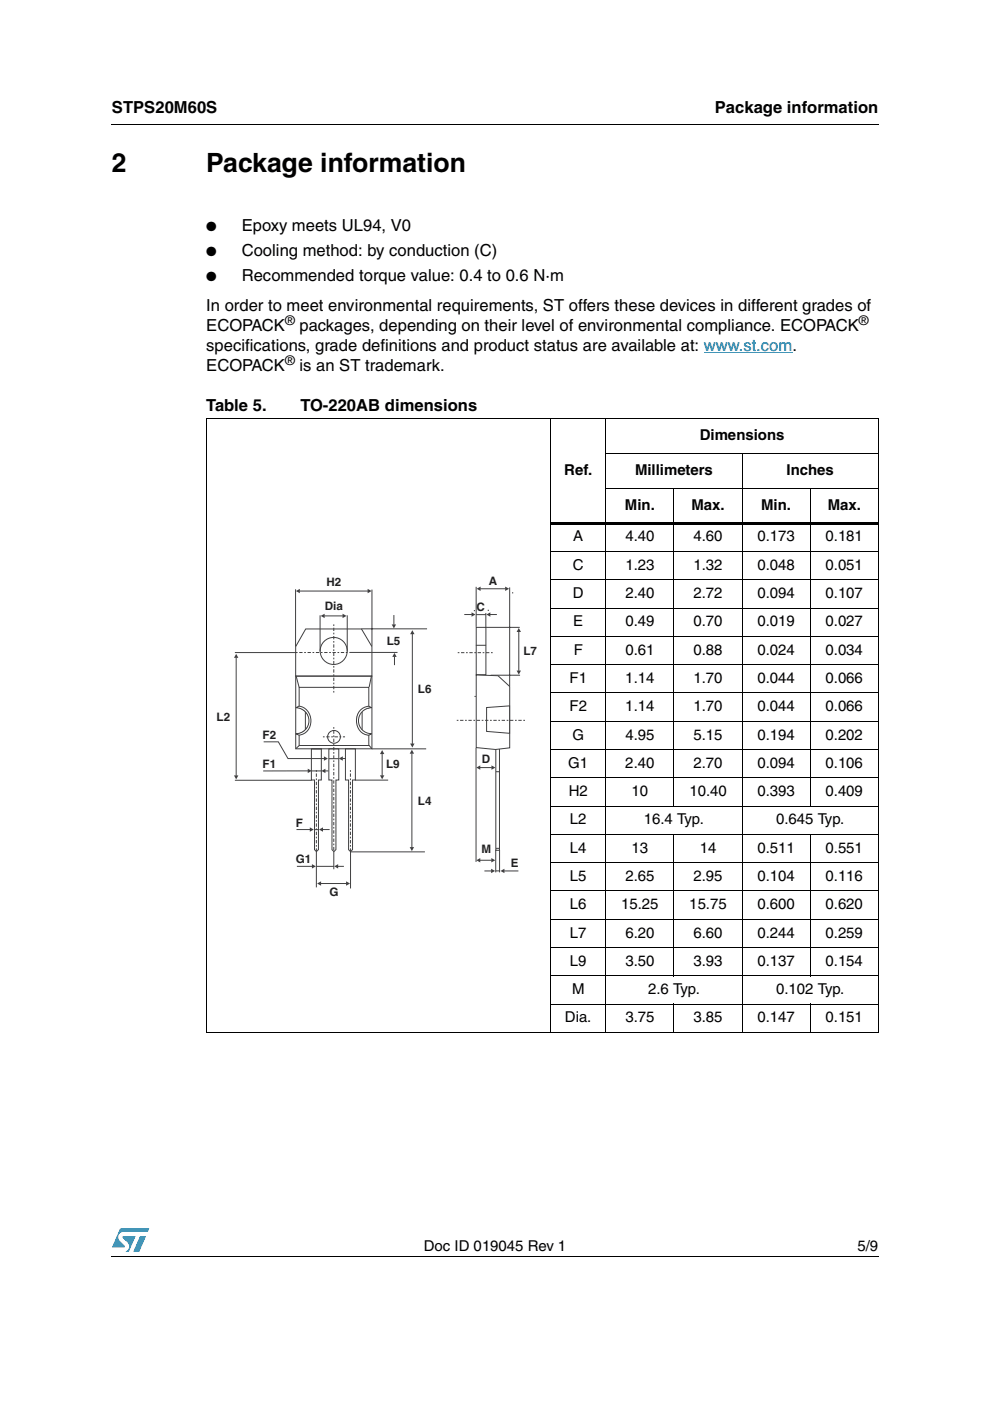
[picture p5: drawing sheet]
<svg xmlns="http://www.w3.org/2000/svg" width="210mm" height="297mm" viewBox="0 0 210 297" stroke-linecap="round" stroke-linejoin="round" font-family="sans-serif">
<g fill="#0099d8">
<path d="M29.7 262.1h1.3l-1.5 3.3h-1.2z"/>
<path d="M25.5 260.5h6.2l-.4 .7h-5.1a1.13 1.13 0 0 0-1.1 .7 1.13 1.13 0 0 0 .3 1.2l1.1 1-.1 .3-2.7 .1z"/>
<path d="M26 262.1h2.8l-1.5 3.3h-.7a1.18 1.18 0 0 0 .5-1.9l-1.1-1.1z"/>
</g>
<path d="M23.6 26.2l.1 .2zM116.7 110.7h69.6v.5h-69.6zM23.6 266.3l.1 .1z" fill="#000"/>
<g fill="none" stroke="#000" stroke-width=".21">
<path d="M23.7 26.3h162.6M43.6 88.7h142.7M43.7 88.8v130M116.8 88.6v130.4M128.4 96.1h57.9M128.4 88.6v130.4M157.3 96v123M186.2 88.8v130M116.7 116.9h69.6M128.4 103.5h57.9M142.9 103.4v67.6M171.8 103.4v67.6"/>
<path d="M116.7 122.9h69.6M116.7 128.9h69.6M116.7 134.9h69.6M116.7 140.9h69.6M116.7 146.9h69.6M116.7 152.9h69.6M116.7 158.9h69.6M116.7 164.9h69.6M116.7 170.9h69.6M116.7 176.9h69.6M142.9 176.8v30.2M171.8 176.8v30.2"/>
<path d="M116.7 182.9h69.6M116.7 188.9h69.6M116.7 194.9h69.6M43.6 218.9h142.7M116.7 200.9h69.6M116.7 206.9h69.6M116.7 212.9h69.6M142.9 212.8v6.2M171.8 212.8v6.2M23.7 266.3h162.6"/>
</g>
<path d="M149.2 74.7h18.8" fill="none" stroke="#00f" stroke-width=".21"/>
<path d="M45.8 121.5h68.1v69.1h-68.1z" fill="#fff"/>
<g fill="#fff" stroke="#403f41" stroke-width=".21">
<path d="M64.8 133.4h11.8l2.3 3.7v6.3h-16.2v-6.3zM67.9 138a2.87 2.87 0 0 1 5.7 0 2.87 2.87 0 0 1-5.7 0z" fill-rule="evenodd"/>
<path d="M101 133h2v10.1h-2z" fill-rule="evenodd"/>
<path d="M105.1 158.7h.8v21.6h-.8z" fill-rule="evenodd"/>
</g>
<path d="M100.5 129.5h.1M103.4 129.4h.1M108.6 125.7h.1M66.1 158.8h2.2M100.6 147.7h.1M100.9 143.1h2.1M103.4 147.6h.1" fill="none" stroke="#000" stroke-width=".21"/>
<path d="M101.8 124.8h5.4" fill="none" stroke="#403f41" stroke-width=".21"/>
<g fill="#403f41">
<path d="M101.1 124.8l.8-.4v.9z"/>
<path d="M107.1 124.4l.8 .4-.8 .5z"/>
</g>
<path d="M101 124.4v8.5M102.9 133h7.3M103 130v2.9M108.1 124.5v20.9M104 143.2h6.3M101.8 162.7h2.5" fill="none" stroke="#403f41" stroke-width=".21"/>
<g fill="#403f41">
<path d="M101 162.7l.8-.4v.9z"/>
<path d="M104.2 162.3l.8 .4-.8 .5z"/>
</g>
<path d="M101.8 182.4h2.4" fill="none" stroke="#403f41" stroke-width=".21"/>
<g fill="#403f41">
<path d="M101 182.4l.8-.5v1z"/>
<path d="M104.2 181.9l.8 .5-.8 .5z"/>
</g>
<path d="M100.9 136.8h2.2M105.2 163.6h.7" fill="none" stroke="#403f41" stroke-width=".21"/>
<g fill="#fff" stroke="#403f41" stroke-width=".21">
<path d="M101 143.1l4.6 .2 2.5 2.2v13.1l-3 .3-4.1-.4z" fill-rule="evenodd"/>
<path d="M103.2 150l4.8-.3v5.8l-4.8-.4z" fill-rule="evenodd"/>
</g>
<path d="M62.7 143.3h16.2v15.5h-16.2zM63.4 145.7h14.8v4.4a2.61 2.61 0 0 0-2.4 1.6 2.61 2.61 0 0 0 .5 2.8l1.2 1 .7 .3v2.3h-14.8v-2.6a2.8 2.8 0 0 0 2.3-2.7 2.8 2.8 0 0 0-2.3-2.7z" fill="none" stroke="#403f41" stroke-width=".21"/>
<g fill="#fff" stroke="#403f41" stroke-width=".21">
<path d="M62.7 150.1a1.85 1.85 0 0 1 2.6 .8 3.1 3.1 0 0 1-1.9 5l-.7-.3a2.76 2.76 0 0 0 2.8-2.8 2.76 2.76 0 0 0-2.8-2.7z" fill-rule="evenodd"/>
<path d="M76.5 150.5l1-.6 .7-.2 .6 .4a2.76 2.76 0 0 0-2.8 2.7 2.76 2.76 0 0 0 2.8 2.8 1.92 1.92 0 0 1-2.7-.9 3.5 3.5 0 0 1 .4-4.2z" fill-rule="evenodd"/>
</g>
<g fill="none" stroke="#403f41" stroke-width=".21">
<path d="M62.7 124.9v12.2M67.9 130.5v7.6M73.6 130.5v7.6M76.6 133.3h13.9M78.9 125v12M55.9 157.3h3.1l2.1 3.5h7.7M62.8 143.4l.6 2.3M63.4 158.1l-.7 .6M66 158.8h2.1v6.6h-.6v14.7l-.4 .5-.4-.5v-14.7h-.7zM69.7 158.8h2.1v6.6h-.6v14.7l-.4 .5-.4-.5v-14.7h-.7zM73.2 158.8h2.1v6.6h-.6v14.7l-.4 .5-.4-.5v-14.7h-.7zM78.2 158l.6 .7"/>
<path d="M78.8 143.3l-.5 2.4M78.8 158.8h11.6M69.7 160.9h2.1M75.3 165.4h7M67.1 180.6v7.5M70.8 180.6v3.7M90.1 180.6h-15.8v7.8"/>
<circle cx="70.8" cy="156.2" r="1.35"/>
</g>
<path d="M62.7 138.3h11.4M70.8 132.4v14.6M68.5 156.2h4.7M70.8 154.2v26.3M67.1 163.3v17.2M74.3 163.3v17.2" fill="none" stroke="#403f41" stroke-width=".21" stroke-dasharray=".4 .4 .7 .4" stroke-linecap="butt"/>
<path d="M68.7 160.4l.8 .4-.8 .5z" fill="#403f41"/>
<path d="M49.8 138.4h13M63.5 125.3h14.5M74.1 138.3h10.2M49.8 165.4h16.3M66.1 163.4h2" fill="none" stroke="#403f41" stroke-width=".21"/>
<g fill="#403f41">
<path d="M62.7 125.3l.9-.5v1z"/>
<path d="M77.9 124.8l.9 .5-.9 .5z"/>
</g>
<path d="M68.8 130.6h3.9" fill="none" stroke="#403f41" stroke-width=".21"/>
<g fill="#403f41">
<path d="M68 130.6l.8-.5v.9z"/>
<path d="M72.6 130.1l.9 .5-.9 .4z"/>
</g>
<path d="M87.4 134.4v23.3" fill="none" stroke="#403f41" stroke-width=".21"/>
<g fill="#403f41">
<path d="M87 157.6h.9l-.5 .9z"/>
<path d="M87.4 133.6l.5 .9h-.9z"/>
</g>
<path d="M87.3 159.7v20" fill="none" stroke="#403f41" stroke-width=".21"/>
<g fill="#403f41">
<path d="M87.3 159l.5 .8h-.9z"/>
<path d="M86.9 179.6h.9l-.5 .8z"/>
</g>
<path d="M81 159.8v4.7" fill="none" stroke="#403f41" stroke-width=".21"/>
<g fill="#403f41">
<path d="M81 159l.5 .9h-.9z"/>
<path d="M80.6 164.4h.9l-.5 .8z"/>
</g>
<path d="M68 187.3h5.4" fill="none" stroke="#403f41" stroke-width=".21"/>
<g fill="#403f41">
<path d="M67.2 187.3l.9-.4v.9z"/>
<path d="M73.4 186.9l.8 .4-.8 .5z"/>
</g>
<path d="M50.1 139.4v25.1" fill="none" stroke="#403f41" stroke-width=".21"/>
<g fill="#403f41">
<path d="M50.1 138.6l.4 .9h-.9z"/>
<path d="M49.6 164.4h.9l-.4 .8z"/>
</g>
<path d="M83.6 139.2v1.8" fill="none" stroke="#403f41" stroke-width=".21"/>
<path d="M83.6 138.4l.5 .9h-.9z" fill="#403f41"/>
<path d="M83.5 130.4v2.1" fill="none" stroke="#403f41" stroke-width=".21"/>
<path d="M83 132.4h1l-.5 .8z" fill="#403f41"/>
<path d="M62.9 175.9h2.9" fill="none" stroke="#403f41" stroke-width=".21"/>
<path d="M65.7 175.4l.8 .5-.8 .4z" fill="#403f41"/>
<path d="M63 183.7h3.2" fill="none" stroke="#403f41" stroke-width=".21"/>
<path d="M66.1 183.2l.9 .5-.9 .4z" fill="#403f41"/>
<path d="M68.4 175.9h1.5" fill="none" stroke="#403f41" stroke-width=".21"/>
<path d="M67.6 175.9l.9-.5v.9z" fill="#403f41"/>
<path d="M71.6 183.7h1.3" fill="none" stroke="#403f41" stroke-width=".21"/>
<path d="M70.9 183.7l.8-.5v.9z" fill="#403f41"/>
<path d="M65.3 163.4l-9.5 .1" fill="none" stroke="#403f41" stroke-width=".21"/>
<path d="M65.3 163l.8 .4-.8 .5z" fill="#403f41"/>
<path d="M72.6 160.8h.7" fill="none" stroke="#403f41" stroke-width=".21"/>
<path d="M71.8 160.8l.9-.4v.9z" fill="#403f41"/>
<path d="M68.9 163.4h.7" fill="none" stroke="#403f41" stroke-width=".21"/>
<path d="M68.2 163.4l.8-.4v.9z" fill="#403f41"/>
<path d="M104.5 138.4h-7.5M96.8 152.7h14.5" fill="none" stroke="#403f41" stroke-width=".21" stroke-dasharray=".4 .4 .7 .4" stroke-linecap="butt"/>
<path d="M101 130.3h2M110 133.9v8.3" fill="none" stroke="#403f41" stroke-width=".21"/>
<g fill="#403f41">
<path d="M110 133.1l.5 .9h-1z"/>
<path d="M109.5 142.2h1l-.5 .8z"/>
</g>
<path d="M98.4 130.3h1.6" fill="none" stroke="#403f41" stroke-width=".21"/>
<path d="M100 129.8l.8 .5-.8 .5z" fill="#403f41"/>
<path d="M103.9 130.3h1.5" fill="none" stroke="#403f41" stroke-width=".21"/>
<path d="M103.1 130.3l.9-.5v1z" fill="#403f41"/>
<path d="M100.9 158.6v24.1M105.1 180.2v4.8M105.9 180.2v4.8M106.9 184.7h3" fill="none" stroke="#403f41" stroke-width=".21"/>
<path d="M106.1 184.7l.8-.5v.9z" fill="#403f41"/>
<path d="M102.7 184.7h1.5" fill="none" stroke="#403f41" stroke-width=".21"/>
<path d="M104.1 184.2l.9 .5-.9 .4z" fill="#403f41"/>
<path d="M64.8 151v3.7M76.8 151v3.7M66.7 175.9h.8M105.2 179.9h.7M67.1 183.7h3.7M105.1 184.6h.8" fill="none" stroke="#403f41" stroke-width=".21"/>
<g font-size="5.6">
<text x="23.7" y="36.4">2</text>
<text x="43.7" y="36.4">Package information</text>
</g>
<g font-size="3.5">
<text x="23.7" y="23.9">STPS20M60S</text>
<text x="151.6" y="23.9">Package information</text>
<text x="51.2" y="49.1">Epoxy meets UL94, V0</text>
<text x="51.2" y="54.4">Cooling method: by conduction (C)</text>
<text x="51.2" y="59.7">Recommended torque value: 0.4 to 0.6 N·m</text>
<text x="43.7" y="66">In order to meet environmental requirements, ST offers these devices in different grades of</text>
<text x="43.7" y="70.3">ECOPACK</text>
<text x="63.5" y="70.3">packages, depending on their level of environmental compliance. ECOPACK</text>
<text x="43.7" y="74.5">specifications, grade definitions and product status are available at: www.st.com.</text>
<text x="43.7" y="78.7">ECOPACK</text>
<text x="63.5" y="78.7">is an ST trademark.</text>
<text x="43.7" y="87.2">Table 5.</text>
<text x="63.7" y="87.2">TO-220AB dimensions</text>
</g>
<g font-size="3.2">
<text x="148.4" y="93.3">Dimensions</text>
<text x="119.6" y="100.7">Ref.</text>
<text x="134.6" y="100.7">Millimeters</text>
<text x="166.8" y="100.7">Inches</text>
<text x="132.5" y="108.1">Min.</text>
<text x="146.6" y="108.1">Max.</text>
<text x="161.4" y="108.1">Min.</text>
<text x="175.5" y="108.1">Max.</text>
<text x="121.5" y="114.8">A</text>
<text x="132.6" y="114.8">4.40</text>
<text x="147" y="114.8">4.60</text>
<text x="160.6" y="114.8">0.173</text>
<text x="175" y="114.8">0.181</text>
<text x="121.5" y="120.8">C</text>
<text x="132.6" y="120.8">1.23</text>
<text x="147" y="120.8">1.32</text>
<text x="160.6" y="120.8">0.048</text>
<text x="175" y="120.8">0.051</text>
<text x="121.5" y="126.8">D</text>
<text x="132.6" y="126.8">2.40</text>
<text x="147" y="126.8">2.72</text>
<text x="160.6" y="126.8">0.094</text>
<text x="175" y="126.8">0.107</text>
<text x="121.5" y="132.8">E</text>
<text x="132.6" y="132.8">0.49</text>
<text x="147" y="132.8">0.70</text>
<text x="160.6" y="132.8">0.019</text>
<text x="175" y="132.8">0.027</text>
<text x="121.6" y="138.8">F</text>
<text x="132.6" y="138.8">0.61</text>
<text x="147" y="138.8">0.88</text>
<text x="160.6" y="138.8">0.024</text>
<text x="175" y="138.8">0.034</text>
<text x="120.8" y="144.8">F1</text>
<text x="132.6" y="144.8">1.14</text>
<text x="147" y="144.8">1.70</text>
<text x="160.6" y="144.8">0.044</text>
<text x="175" y="144.8">0.066</text>
<text x="120.8" y="150.8">F2</text>
<text x="132.6" y="150.8">1.14</text>
<text x="147" y="150.8">1.70</text>
<text x="160.6" y="150.8">0.044</text>
<text x="175" y="150.8">0.066</text>
<text x="121.4" y="156.8">G</text>
<text x="132.6" y="156.8">4.95</text>
<text x="147" y="156.8">5.15</text>
<text x="160.6" y="156.8">0.194</text>
<text x="175" y="156.8">0.202</text>
<text x="120.5" y="162.8">G1</text>
<text x="132.6" y="162.8">2.40</text>
<text x="147" y="162.8">2.70</text>
<text x="160.6" y="162.8">0.094</text>
<text x="175" y="162.8">0.106</text>
<text x="120.6" y="168.8">H2</text>
<text x="133.9" y="168.8">10</text>
<text x="146.2" y="168.8">10.40</text>
<text x="160.6" y="168.8">0.393</text>
<text x="175" y="168.8">0.409</text>
<text x="120.8" y="174.8">L2</text>
<text x="136.5" y="174.8">16.4 Typ.</text>
<text x="164.5" y="174.8">0.645 Typ.</text>
<text x="120.8" y="180.8">L4</text>
<text x="133.9" y="180.8">13</text>
<text x="148.4" y="180.8">14</text>
<text x="160.6" y="180.8">0.511</text>
<text x="175" y="180.8">0.551</text>
<text x="120.8" y="186.8">L5</text>
<text x="132.6" y="186.8">2.65</text>
<text x="147" y="186.8">2.95</text>
<text x="160.6" y="186.8">0.104</text>
<text x="175" y="186.8">0.116</text>
<text x="120.8" y="192.8">L6</text>
<text x="131.7" y="192.8">15.25</text>
<text x="146.2" y="192.8">15.75</text>
<text x="160.6" y="192.8">0.600</text>
<text x="175" y="192.8">0.620</text>
<text x="120.8" y="198.8">L7</text>
<text x="132.6" y="198.8">6.20</text>
<text x="147" y="198.8">6.60</text>
<text x="160.6" y="198.8">0.244</text>
<text x="175" y="198.8">0.259</text>
<text x="120.8" y="204.8">L9</text>
<text x="132.6" y="204.8">3.50</text>
<text x="147" y="204.8">3.93</text>
<text x="160.6" y="204.8">0.137</text>
<text x="175" y="204.8">0.154</text>
<text x="121.3" y="210.8">M</text>
<text x="137.4" y="210.8">2.6 Typ.</text>
<text x="164.5" y="210.8">0.102 Typ.</text>
<text x="119.8" y="216.8">Dia.</text>
<text x="132.6" y="216.8">3.75</text>
<text x="147" y="216.8">3.85</text>
<text x="160.6" y="216.8">0.147</text>
<text x="175" y="216.8">0.151</text>
<text x="89.9" y="265.1">Doc ID 019045 Rev 1</text>
<text x="181.8" y="265.1">5/9</text>
</g>
<g font-size="2.8">
<text x="43.7" y="49.1">●</text>
<text x="43.7" y="54.4">●</text>
<text x="43.7" y="59.7">●</text>
<text x="60.5" y="68.8">®</text>
<text x="182.1" y="68.8">®</text>
<text x="60.5" y="77.3">®</text>
</g>
<g font-size="2.5" fill="#231f20">
<text x="69.2" y="124.2">H2</text>
<text x="103.6" y="124">A</text>
<text x="68.8" y="129.3">Dia</text>
<text x="101" y="129.6">C</text>
<text x="82" y="136.7">L5</text>
<text x="111" y="139">L7</text>
<text x="88.6" y="146.9">L6</text>
<text x="45.9" y="152.8">L2</text>
<text x="55.7" y="156.7">F2</text>
<text x="102.2" y="161.8">D</text>
<text x="55.7" y="162.8">F1</text>
<text x="81.9" y="162.8">L9</text>
<text x="88.6" y="170.6">L4</text>
<text x="62.8" y="175.3">F</text>
<text x="62.7" y="183">G1</text>
<text x="102.1" y="180.9">M</text>
<text x="108.3" y="183.8">E</text>
<text x="69.8" y="190">G</text>
</g>
</svg>
